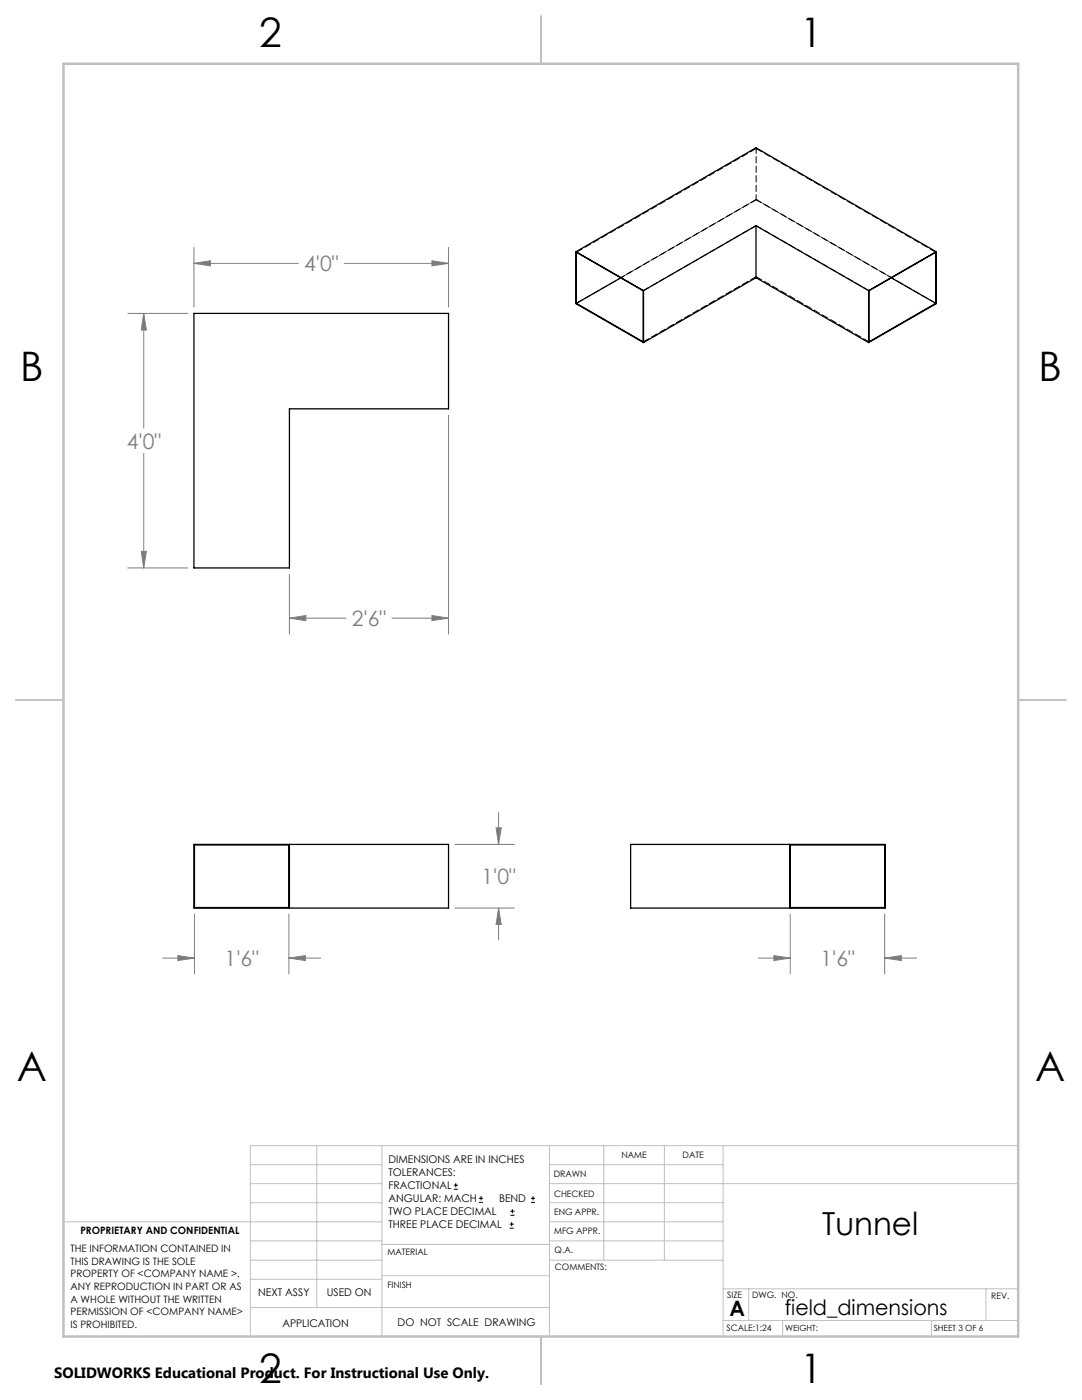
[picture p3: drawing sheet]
<svg xmlns="http://www.w3.org/2000/svg" width="216mm" height="279mm" viewBox="0 0 216 279" stroke-linecap="round" stroke-linejoin="round" font-family="sans-serif">
<g fill="none" stroke="#000" stroke-width=".2">
<path d="M90.6 237.3h.8M90.6 236.5h.8M90.9 236.1v.9M95.6 240h.8M95.6 239.1h.8M96 238.7v.8M105.9 240h.9M105.9 239.1h.9M106.4 238.7v.8M101.7 245.1h.8M101.7 244.3h.8M101.8 242.5h.9"/>
<path d="M101.8 241.7h.9M102.1 243.9v.8M102.2 241.3v.8"/>
</g>
<g fill="none" stroke="#808080" stroke-width=".2">
<path d="M38.7 52.6l3.3-.6v1.1zM38.7 49.4v11.9M38.7 52.6h20.8M68.7 52.6h20.8M86.2 52l3.3 .6-3.3 .5zM89.5 49.4v11.9M25.5 62.5h11.9M28.7 62.5l.5 3.4h-1zM28.7 62.5v22.9M28.7 90.5v22.8M89.5 82.9v43.6M25.5 113.3h11.9"/>
<path d="M28.2 110h1l-.5 3.3zM57.7 114.6v11.9M57.7 123.4l3.3-.6v1.1zM57.7 123.4h11.3M78.2 123.4h11.3M86.2 122.8l3.3 .6-3.3 .5zM90.8 168.5h11.9M99 165.2h1l-.5 3.3zM99.5 162.2v6.3M32.5 191.2h6.3M35.5 190.7l3.3 .5-3.3 .5zM38.8 182.4v12"/>
<path d="M57.6 191.2l3.3-.5v1zM57.6 182.4v12M57.6 191.2h6.4M90.8 181.2h11.9M99.5 181.2l.5 3.3h-1zM99.5 181.2v6.4M151.3 191.2h6.4M154.4 190.7l3.3 .5-3.3 .5zM157.7 182.4v12M176.5 191.2l3.3-.5v1zM176.5 191.2h6.4M176.5 182.4v12"/>
</g>
<g fill="none" stroke="#c0c0c0" stroke-width=".2">
<path d="M50 232.4h26.2M50 236.2h26.2M63.2 228.6v32.3M76.2 228.6v38.1M109.6 228.6v38.1M109.6 232.4h34.7M109.6 236.2h93.6M120.5 228.6v22.9M132.6 228.6v22.9M144.3 228.6v38.1M203.2 228.6h-153.2v38.1M12.7 243.8h63.5"/>
<path d="M50 251.5h26.2M50 240h26.2M50 247.7h26.2M50 255.3h26.2M76.2 254.6h33.4M76.2 248.4h33.4M109.6 251.5h34.7M109.6 243.8h34.7M109.6 240h34.7M109.6 247.7h34.7M144.3 257.2h58.9M149.4 257.2v6.3"/>
<path d="M196.7 257.2v6.3M50 260.9h59.6M144.3 263.5h58.9M156.2 263.5v3.2M185.9 263.5v3.2"/>
</g>
<path d="M108 3.2v9.5M3.1 139.7h9.6M203.2 139.7h9.5M108 266.7v9.6" fill="none" stroke="#c0c0c0" stroke-width=".25"/>
<path d="M12.7 12.7h190.5v254h-190.5z" fill="none" stroke="#c0c0c0" stroke-width=".5"/>
<path d="M35.5 190.7l3.3 .5-3.3 .5zM57.6 191.2l3.3-.5v1zM99.5 181.2l.5 3.3h-1zM99 165.2h1l-.5 3.3zM86.2 52l3.3 .6-3.3 .5zM38.7 52.6l3.3-.6v1.1zM86.2 122.8l3.3 .6-3.3 .5zM57.7 123.4l3.3-.6v1.1zM28.7 62.5l.5 3.4h-1zM28.2 110h1l-.5 3.3zM154.4 190.7l3.3 .5-3.3 .5zM176.5 191.2l3.3-.5v1z" fill="#808080"/>
<g fill="none" stroke="#000" stroke-width=".25">
<path d="M114.9 50.2l13.5 7.8M114.9 50.2l35.9-20.7 36 20.7M114.9 50.2v10.4l13.5 7.8M115 50.3l13.3 7.7v10.2l-13.3-7.7zM123.9 55.5l-8.9 5M128.4 58v10.4M150.8 45l22.5 13M150.8 45l-22.4 13M150.8 45v10.4M150.8 55.4l22.5 13M150.8 55.4l-22.4 13M173.3 58v10.4"/>
<path d="M173.4 58l13.3-7.7v10.2l-13.3 7.7zM177.9 55.5l8.8 5M186.8 50.2l-13.5 7.8M186.8 50.2v10.4l-13.5 7.8M38.7 62.5h50.8v19.1h-31.8v31.7h-19zM38.7 168.5h50.8v12.7h-50.8zM38.8 168.6h18.8v12.5h-18.8zM57.7 168.5v12.7M125.8 168.5h50.8v12.7h-50.8zM157.6 168.5v12.7M157.7 168.6h18.8v12.5h-18.8z"/>
</g>
<path d="M150.9 29.5v.1M150.9 39.8h.1M150.9 55.2l-22.5 13M150.9 45l-22.5 13M173.4 58l-22.5-13M173.4 68.2l-22.5-13" fill="none" stroke="#000" stroke-width=".2" stroke-dasharray="1.3 .6"/>
<path d="M150.9 39.8l-27 15.6M150.9 29.6v10.2M177.9 55.4l-27-15.6" fill="none" stroke="#000" stroke-width=".2" stroke-dasharray="1.3 .6" stroke-dashoffset=".3"/>
<path d="M150.9 29.6l-35.9 20.7M150.9 39.8l-35.9 20.8M186.7 50.3l-35.8-20.7M186.8 60.6l-35.9-20.8" fill="none" stroke="#000" stroke-width=".2" stroke-dasharray="1.3 .6" stroke-dashoffset="-.1"/>
<g font-size="8.1">
<text x="51.7" y="9.3">2</text>
<text x="159.7" y="9.3">1</text>
<text x="4" y="76">B</text>
<text x="207.2" y="76">B</text>
<text x="3.3" y="215.7">A</text>
<text x="206.5" y="215.7">A</text>
<text x="51.7" y="276">2</text>
<text x="159.7" y="276">1</text>
</g>
<text font-size="6.3" x="164.1" y="246.5">Tunnel</text>
<g font-size="4.2" fill="#808080">
<text x="60.7" y="54.1">4'0&quot;</text>
<text x="25.3" y="89.5">4'0&quot;</text>
<text x="70.2" y="124.9">2'6&quot;</text>
<text x="96.1" y="176.4">1'0&quot;</text>
<text x="44.8" y="192.8">1'6&quot;</text>
<text x="163.7" y="192.8">1'6&quot;</text>
</g>
<g font-size="4.2">
<text x="145.6" y="262.7">A</text>
<text x="156.6" y="262.4">field_dimensions</text>
</g>
<text font-size="3" x="10.8" y="275.1">SOLIDWORKS Educational Product. For Instructional Use Only.</text>
<g font-size="2.1">
<text x="77.5" y="232.2">DIMENSIONS ARE IN INCHES</text>
<text x="77.5" y="234.7">TOLERANCES:</text>
<text x="77.5" y="237.3">FRACTIONAL</text>
<text x="77.5" y="239.9">ANGULAR: MACH</text>
<text x="99.6" y="239.9">BEND</text>
<text x="77.5" y="242.5">TWO PLACE DECIMAL</text>
<text x="77.5" y="245.1">THREE PLACE DECIMAL</text>
<text x="51.5" y="258.7">NEXT ASSY</text>
<text x="65.2" y="258.6">USED ON</text>
<text x="56.3" y="264.8">APPLICATION</text>
<text x="79.3" y="264.6">DO NOT SCALE DRAWING</text>
</g>
<g font-size="2">
<text x="14.1" y="249.9">THE INFORMATION CONTAINED IN</text>
<text x="16" y="246.3">PROPRIETARY AND CONFIDENTIAL</text>
<text x="14.1" y="252.4">THIS DRAWING IS THE SOLE</text>
<text x="14.1" y="254.9">PROPERTY OF &lt;COMPANY NAME &gt;.</text>
<text x="14.1" y="257.4">ANY REPRODUCTION IN PART OR AS</text>
<text x="14.1" y="260">A WHOLE WITHOUT THE WRITTEN</text>
<text x="14.1" y="262.5">PERMISSION OF &lt;COMPANY NAME&gt;</text>
<text x="14.1" y="265">IS PROHIBITED.</text>
</g>
<g font-size="1.8">
<text x="124" y="231.1">NAME</text>
<text x="136.2" y="231.1">DATE</text>
<text x="110.5" y="234.8">DRAWN</text>
<text x="110.5" y="238.9">CHECKED</text>
<text x="110.6" y="242.5">ENG APPR.</text>
<text x="77.3" y="250.5">MATERIAL</text>
<text x="110.6" y="246.3">MFG APPR.</text>
<text x="110.7" y="250">Q.A.</text>
<text x="77.3" y="257">FINISH</text>
<text x="110.7" y="253.5">COMMENTS:</text>
<text x="145.1" y="259">SIZE</text>
<text x="150.1" y="259.1">DWG. NO.</text>
<text x="197.8" y="259.2">REV.</text>
<text x="145" y="265.7">SCALE:1:24</text>
</g>
<g font-size="1.7">
<text x="156.7" y="265.7">WEIGHT:</text>
<text x="186.3" y="265.7">SHEET 3 OF 6</text>
</g>
</svg>
